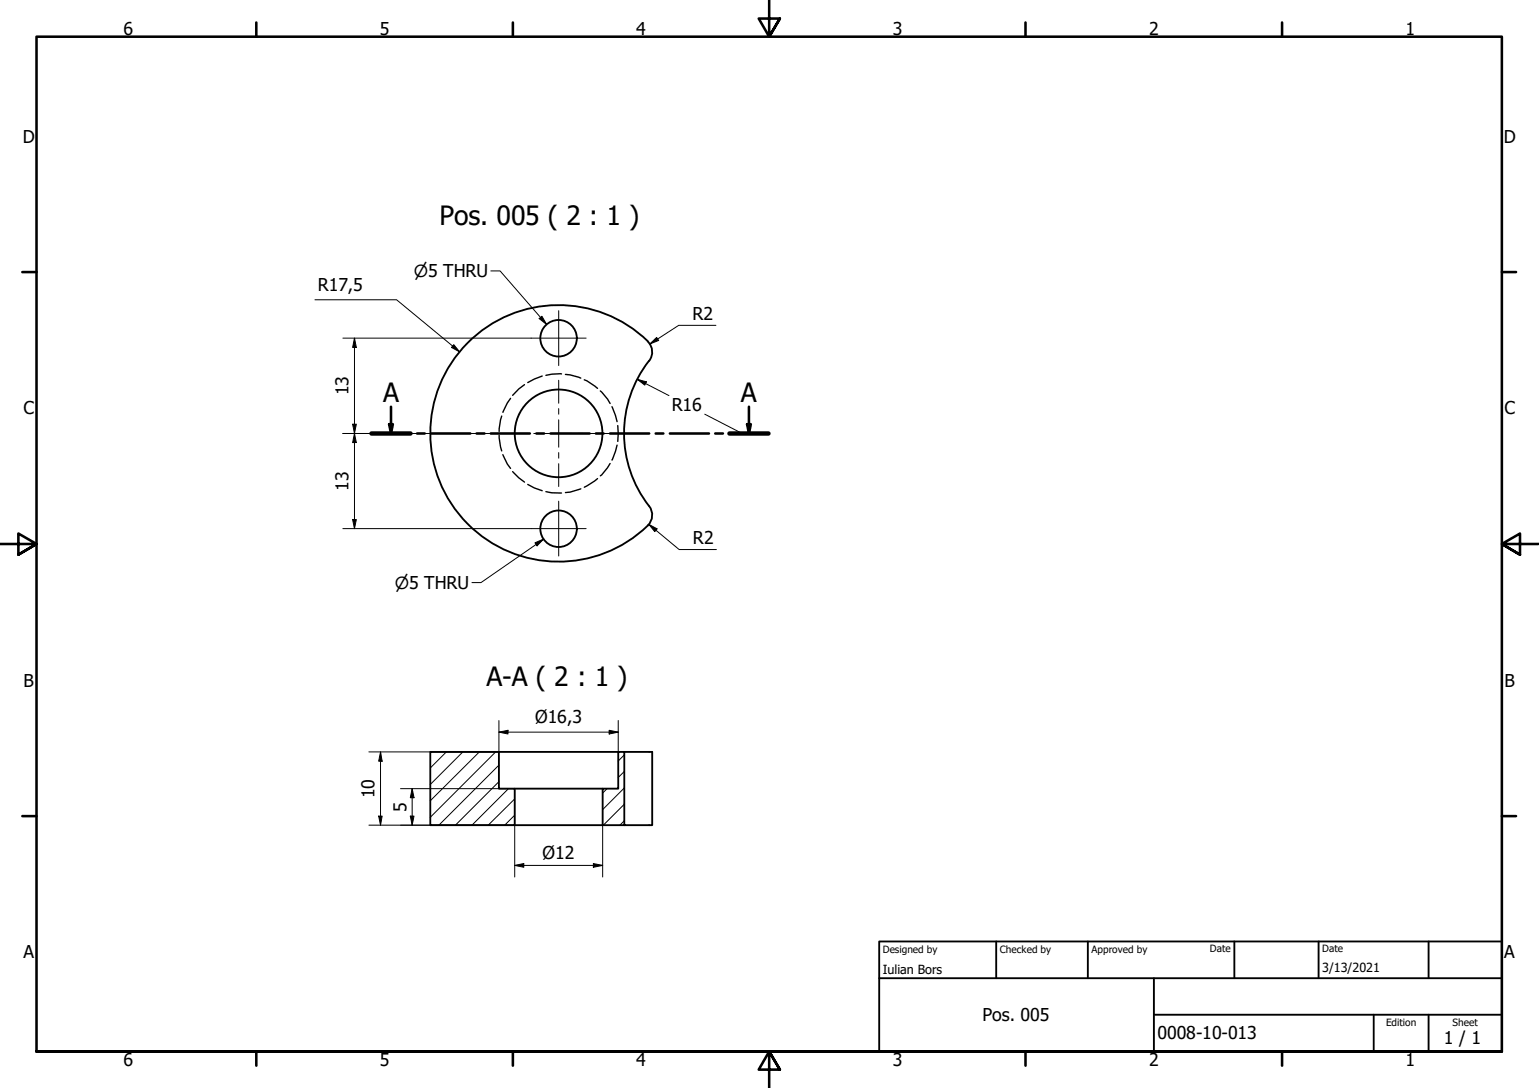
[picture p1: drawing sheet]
<svg xmlns="http://www.w3.org/2000/svg" width="420mm" height="297mm" viewBox="0 0 420 297" stroke-linecap="round" stroke-linejoin="round" font-family="sans-serif">
<!-- layer: Hatch (ISO) -->
<g fill="none" stroke="#000" stroke-width=".27">
<path d="M121.9 205.3l-4.4 4.4M126.4 205.3l-8.9 8.9M130.9 205.3l-13.4 13.3M135.3 205.3l-17.8 17.8M136.2 213.4l-11.9 11.9M136.2 208.9l-16.4 16.4M138.8 215.3l-10 10M140.5 218.1l-7.2 7.2M165.7 215.3l-1.2 1.2M170.4 219.6l-5.7 5.7M170.4 215.1l-5.9 5.9M170.4 210.6l-1.6 1.7"/>
<path d="M170.4 206.1l-1.6 1.7M140.5 222.6l-2.7 2.7M170.4 224.1l-1.2 1.2"/>
</g>
<!-- layer: Hidden (ISO) -->
<g fill="none" stroke="#000" stroke-width=".38">
<path d="M136.3 118.9l.4 3.1 .3 1.1M137 113.6l-.3 1-.4 3.2M139.4 108.8l-.9 1.2-1.2 2.6M143.2 105l-1.5 1.2-1.7 1.7M148 102.7l-3.9 1.7M153.3 102.1l-2.7 .1-1.6 .3M154.4 102.2l1.2 .1 3 .9M159.5 103.7l.8 .3 2.8 2M163.9 106.7l2 2.3 .7 1.2M167.1 111l.9 2.4 .5 1.7M168.7 116.2v4.3M137.3 124.1l1.2 2.6 .9 1.2"/>
<path d="M140 128.8l1.7 1.7 1.5 1.1M144.1 132.3l1.8 .9 2.1 .8M149 134.2l1.6 .3 2.7 .1M158.6 133.5l-3 .9-1.2 .1M163.1 130.7l-3.6 2.3M166.6 126.5l-.7 1.2-2 2.2M168.5 121.5l-.5 1.7-.9 2.4"/>
</g>
<!-- layer: Visible (ISO) -->
<g fill="none" stroke="#000" stroke-width=".51">
<path d="M176.8 93.2a4 4 0 0 1 .4 5.3M176.9 93.2a35 35 0 0 0-49.4 .6 35 35 0 0 0 .4 49.4 35 35 0 0 0 49.4-.3 4 4 0 0 0-.1-4.7 32.2 32.2 0 0 1 0-39.7M117.5 205.3h18.7v10h4.3v10h-23zM136.2 205.3h32.6M140.5 215.3h24M170.4 205.3h7.7v20h-7.7v-20h-1.6v10h-4.3v10h5.9M140.5 225.3h24"/>
<circle cx="152.5" cy="92.3" r="5"/>
<circle cx="152.5" cy="118.3" r="12"/>
<circle cx="152.5" cy="144.4" r="5"/>
</g>
<!-- layer: Section Line (ISO) -->
<g fill="none" stroke="#000" stroke-width=".7">
<path d="M101.4 118.3h10.7M106.2 115.8h1.1l-.6 2.5zM106.7 111v7.3M113.9 118.3h2.1M117.7 118.3h10.7M130.1 118.3h2.2M134 118.3h10.7M146.4 118.3h2.1M150.3 118.3h10.7M162.7 118.3h2.1M166.6 118.3h10.6M179 118.3h2.1"/>
<path d="M182.9 118.3h10.6M195.3 118.3h2.1M199.1 118.3h10.7M204 115.8h1l-.5 2.5zM204.5 111v7.3"/>
</g>
<path d="M101.4 118.3h10.7M199.1 118.3h10.7" fill="none" stroke="#000" stroke-width="1.2"/>
<g fill="#000">
<path d="M106.2 115.8h1.1l-.6 2.5z" fill-rule="evenodd"/>
<path d="M204 115.8h1l-.5 2.5z" fill-rule="evenodd"/>
</g>
<!-- layer: Border (ISO) -->
<g fill="none" stroke="#000" stroke-width=".7">
<path d="M70 6.1v3.9M140 6.1v3.9M210 0v10l-2.9-4.9h5.8l-2.9 4.9 2.9-4.9M280 6.1v3.9M350 6.1v3.9M6.1 74.3h3.9M410 74.3h3.9M0 148.5h10l-5-2.8v5.7l5-2.9-5 2.9M420 148.5h-10l5-2.8v5.7l-5-2.9 5 2.9M6.1 222.8h3.9M410 222.8h3.9M10 287.1v-277.1h400v277.1h-400h400"/>
<path d="M70 287.1v3.8M140 287.1v3.8M212.9 292l-2.9-4.9 2.9 4.9h-5.8l2.9-4.9v9.9M280 287.1v3.8M350 287.1v3.8"/>
</g>
<!-- layer: Title (ISO) -->
<path d="M240 257h170v30.1h-170zM272 257v10.1M297 257v10.1M337 257v10.1M360 257v10.1M390 257v10.1M240 267.1h170M315 277h95M315 267.1v20M375 277v10.1M390 277v10.1" fill="none" stroke="#000" stroke-width=".51"/>
<!-- layer: Dimension (ISO) -->
<g fill="none" stroke="#000" stroke-width=".27">
<path d="M86 81.8h22.3l17.2 14.3M93.6 92.3h51.4M96.8 92.3l.5 2.6h-1zM96.8 92.3v52M123.9 94.1l1.6 2-2.2-1.2zM177.4 93.9l1.9-1.8 .5 .8zM195.5 88.8h-10.2l-7.9 5.1M93.6 118.3h44.4M96.3 115.8h1l-.5 2.5zM96.8 118.3l.5 2.5h-1zM174 103.6l2.5 .7-.5 .8zM174 103.6l8.6 4.4"/>
<path d="M192.4 113.1l10.2 5.2M93.6 144.3h51.4M96.3 141.8h1l-.5 2.5zM177.2 143.2l2.2 1.2-.6 .7zM177.2 143.2l8.2 6.8h10.2M136.2 199.9l2.5-.5v1zM136.2 199.9h32.6M136.2 196.7v8.6h-35.5M166.3 199.4l2.5 .5-2.5 .5zM168.8 196.7v8.6M103.9 205.3l.4 2.5h-.9zM103.9 205.3v20"/>
<path d="M109.3 215.3h31.2M112.5 215.3l.5 2.5h-1zM112.5 215.3v10M100.7 225.3h39.8v14.1M103.4 222.8h.9l-.4 2.5zM112 222.8h1l-.5 2.5zM140.5 236.3l2.5-.5v1zM140.5 236.3h24M162 235.8l2.5 .5-2.5 .5zM164.5 225.3v14.1"/>
</g>
<g fill="#000">
<path d="M96.8 92.3l.5 2.6h-1z" fill-rule="evenodd"/>
<path d="M123.9 94.1l1.6 2-2.2-1.2z" fill-rule="evenodd"/>
<path d="M177.4 93.9l1.9-1.8 .5 .8z" fill-rule="evenodd"/>
<path d="M96.3 115.8h1l-.5 2.5z" fill-rule="evenodd"/>
<path d="M174 103.6l2.5 .7-.5 .8z" fill-rule="evenodd"/>
<path d="M96.8 118.3l.5 2.5h-1z" fill-rule="evenodd"/>
<path d="M96.3 141.8h1l-.5 2.5z" fill-rule="evenodd"/>
<path d="M177.2 143.2l2.2 1.2-.6 .7z" fill-rule="evenodd"/>
<path d="M136.2 199.9l2.5-.5v1z" fill-rule="evenodd"/>
<path d="M103.9 205.3l.4 2.5h-.9z" fill-rule="evenodd"/>
<path d="M112.5 215.3l.5 2.5h-1z" fill-rule="evenodd"/>
<path d="M166.3 199.4l2.5 .5-2.5 .5z" fill-rule="evenodd"/>
<path d="M103.4 222.8h.9l-.4 2.5z" fill-rule="evenodd"/>
<path d="M112 222.8h1l-.5 2.5z" fill-rule="evenodd"/>
<path d="M140.5 236.3l2.5-.5v1z" fill-rule="evenodd"/>
<path d="M162 235.8l2.5 .5-2.5 .5z" fill-rule="evenodd"/>
</g>
<!-- layer: Center Mark (ISO) -->
<g fill="none" stroke="#000" stroke-width=".27">
<path d="M145 92.3h15M152.5 84.8v15M138 118.3h6.3M145.7 118.3h1.6M148.8 118.3h7.5M152.5 103.8v6.3M152.5 111.6v1.5M152.5 114.6v7.5M157.7 118.3h1.6M160.8 118.3h6.2M152.5 136.8v15M152.5 123.6v1.5"/>
<path d="M152.5 126.6v6.2M145 144.3h15"/>
</g>
<!-- layer: Symbol (ISO) -->
<path d="M134 74h2.5l12.7 14.6M147.2 87l.8-.7 1.2 2.3zM146 148.2l2.4-1-1.8 1.8zM148.4 147.2l-17.1 11.9h-2.5" fill="none" stroke="#000" stroke-width=".27"/>
<g fill="#000">
<path d="M147.2 87l.8-.7 1.2 2.3z" fill-rule="evenodd"/>
<path d="M146 148.2l2.4-1-1.8 1.8z" fill-rule="evenodd"/>
</g>
<g font-size="7.2">
<text x="120" y="61.5">Pos. 005 ( 2 : 1 )</text>
<text x="104.6" y="109.8">A</text>
<text x="202.2" y="109.8">A</text>
<text x="132.8" y="187.2">A-A ( 2 : 1 )</text>
</g>
<g font-size="4.8">
<text x="33.7" y="9.6">6</text>
<text x="103.7" y="9.6">5</text>
<text x="173.7" y="9.6">4</text>
<text x="243.7" y="9.6">3</text>
<text x="313.7" y="9.6">2</text>
<text x="383.7" y="9.6">1</text>
<text x="6.2" y="38.9">D</text>
<text x="410.5" y="38.9">D</text>
<text x="86.7" y="79.5">R17,5</text>
<text x="189" y="87.3">R2</text>
<text x="95.2" y="107.9" transform="rotate(-90 95.2 107.9)">13</text>
<text x="6.4" y="113.1">C</text>
<text x="183.4" y="112.3">R16</text>
<text x="410.7" y="113.1">C</text>
<text x="95.2" y="134" transform="rotate(-90 95.2 134)">13</text>
<text x="189.2" y="148.5">R2</text>
<text x="6.4" y="187.4">B</text>
<text x="410.7" y="187.4">B</text>
<text x="146.1" y="197.5">Ø16,3</text>
<text x="102.2" y="217.9" transform="rotate(-90 102.2 217.9)">10</text>
<text x="110.9" y="221.6" transform="rotate(-90 110.9 221.6)">5</text>
<text x="148.1" y="234.5">Ø12</text>
<text x="6.4" y="261.7">A</text>
<text x="410.7" y="261.7">A</text>
<text x="268.2" y="278.8">Pos. 005</text>
<text x="316" y="283.8">0008-10-013</text>
<text x="394.2" y="285">1 / 1</text>
<text x="33.7" y="290.9">6</text>
<text x="103.7" y="290.9">5</text>
<text x="173.7" y="290.9">4</text>
<text x="243.7" y="290.9">3</text>
<text x="313.7" y="290.9">2</text>
<text x="383.7" y="290.9">1</text>
</g>
<g font-size="4.6">
<text x="113" y="75.7">⌀5 THRU</text>
<text x="107.8" y="160.8">⌀5 THRU</text>
</g>
<g font-size="3.4">
<text x="241" y="266">Iulian Bors</text>
<text x="361" y="265.5">3/13/2021</text>
</g>
<g font-size="2.7">
<text x="241" y="260.1">Designed by</text>
<text x="273" y="260.1">Checked by</text>
<text x="298" y="260.1">Approved by</text>
<text x="330.3" y="260">Date</text>
<text x="361" y="260">Date</text>
<text x="378.4" y="280.1">Edition</text>
<text x="396.6" y="280.1">Sheet</text>
</g>
</svg>
